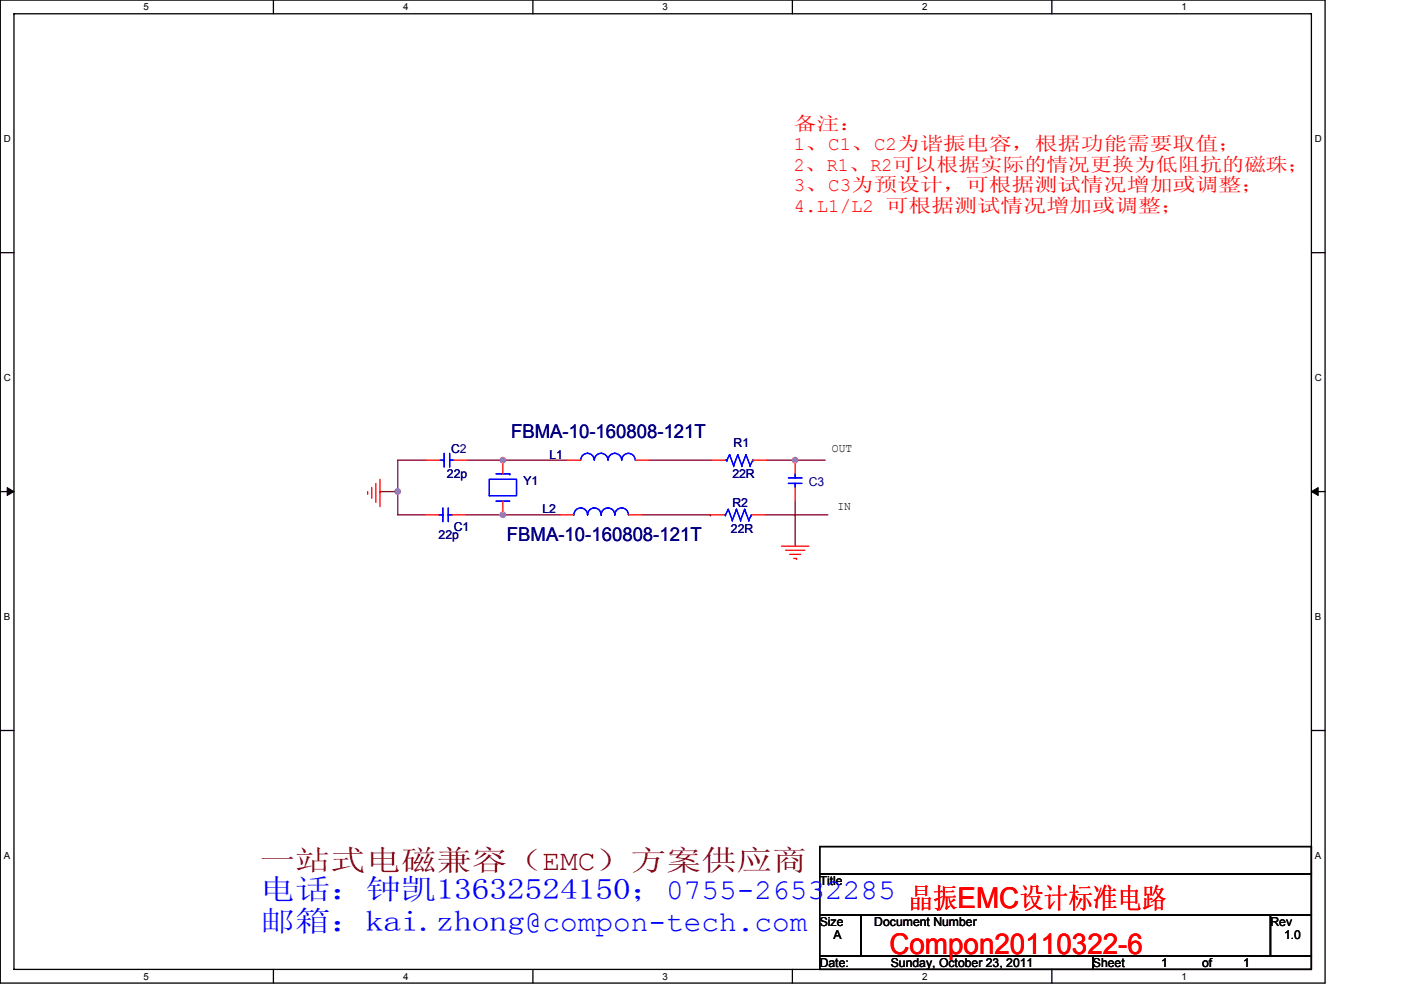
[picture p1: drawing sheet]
<svg xmlns="http://www.w3.org/2000/svg" width="297mm" height="210mm" viewBox="0 0 297 210" stroke-linecap="round" stroke-linejoin="round" font-family="sans-serif">
<path d="M.1 0h280.8v208.5h-280.8zM3 2.9h275v202.7h-275z" fill="none" stroke="#000" stroke-width=".28"/>
<g fill="#fff">
<path d="M30.5 .3h1.1v2.3h-1.1z"/>
<path d="M30.5 205.9h1.1v2.3h-1.1z"/>
</g>
<path d="M58 0v2.9M58 205.6v2.9" fill="none" stroke="#000" stroke-width=".28"/>
<g fill="#fff">
<path d="M85.5 .3h1.1v2.3h-1.1z"/>
<path d="M85.5 205.9h1.1v2.3h-1.1z"/>
</g>
<path d="M113 0v2.9M113 205.6v2.9" fill="none" stroke="#000" stroke-width=".28"/>
<g fill="#fff">
<path d="M140.5 .3h1.1v2.3h-1.1z"/>
<path d="M140.5 205.9h1.1v2.3h-1.1z"/>
</g>
<path d="M168 0v2.9M168 205.6v2.9" fill="none" stroke="#000" stroke-width=".28"/>
<g fill="#fff">
<path d="M195.5 .3h1.2v2.3h-1.2z"/>
<path d="M195.5 205.9h1.2v2.3h-1.2z"/>
</g>
<path d="M223 0v2.9M223 205.6v2.9" fill="none" stroke="#000" stroke-width=".28"/>
<g fill="#fff">
<path d="M250.5 .3h1.2v2.3h-1.2z"/>
<path d="M250.5 205.9h1.2v2.3h-1.2z"/>
<path d="M.8 28.3h1.5v2.3h-1.5z"/>
<path d="M278.8 28.3h1.5v2.3h-1.5z"/>
<path d="M.8 78.9h1.5v2.3h-1.5z"/>
<path d="M278.8 78.9h1.5v2.3h-1.5z"/>
</g>
<path d="M.1 53.6h2.9M278 53.6h2.9" fill="none" stroke="#000" stroke-width=".28"/>
<g fill="#fff">
<path d="M.8 129.6h1.4v2.3h-1.4z"/>
<path d="M278.8 129.6h1.4v2.3h-1.4z"/>
</g>
<path d="M.1 104.3h2.9M278 104.3h2.9" fill="none" stroke="#000" stroke-width=".28"/>
<path d="M1.5 103.4l1.5 .9-1.5 .8zM278 104.3l1.5-.9v1.7z" fill="#000" stroke="#000" stroke-width=".21"/>
<g fill="#fff">
<path d="M.8 180.3h1.4v2.3h-1.4z"/>
<path d="M278.8 180.3h1.4v2.3h-1.4z"/>
</g>
<path d="M.1 154.9h2.9M278 154.9h2.9M173.8 179.6h104.2v5.7h-104.2zM173.8 194h8.7v8.7h-8.7zM173.8 185.3h104.2v8.7h-104.2zM182.5 194h86.9v8.7h-86.9zM269.4 194h8.6v8.7h-8.6zM173.8 202.7h57.9v2.9h-57.9zM231.7 202.7h46.3v2.9h-46.3z" fill="none" stroke="#000" stroke-width=".28"/>
<g fill="none" stroke="#800040" stroke-width=".28">
<path d="M90.4 97.6h-6.1v6.7M99.1 97.6h7.5M106.6 97.9h.1M106.6 97.6h13.6M106.6 97.6v.3M137.6 97.6h13.3M162.5 97.6h6.1M168.6 97.6h.1M168.6 97.6h6.4M80.6 104.6v-.3h3.7v4.9h5.8M84.3 104.3h.1M98.8 109.2h7.8"/>
<path d="M106.6 109.2h.1M106.6 109.2h12.2M136.2 109.2h14.4M150.6 109.2h.1M162.2 109.2h13.3M168.6 106.3v9.5"/>
</g>
<g fill="#f0f" stroke="#f0f" stroke-width=".28">
<circle cx="106.6" cy="97.6" r=".57"/>
<circle cx="84.3" cy="104.3" r=".57"/>
<circle cx="168.6" cy="97.6" r=".57"/>
<circle cx="106.6" cy="109.2" r=".57"/>
</g>
<g fill="none" stroke="#f00" stroke-width=".28">
<path d="M90.4 97.6h2.9M96.2 97.6h2.9M106.6 97.6v2.9M120.2 97.6h2.9M134.7 97.6h2.9M150.9 97.6h2.9M159.6 97.6h2.9M168.6 97.6v2.9M78 104.3v.5M78.8 103.4v2.3M79.7 102.5v4.1M80.6 101.7v5.7"/>
<path d="M90.1 109.2h2.9M95.9 109.2h2.9M106.6 106.3v2.9M118.8 109.2h2.9M133.3 109.2h2.9M150.6 109.2h2.9M159.3 109.2h2.9M165.7 115.8h5.8M166.6 116.7h4M167.4 117.6h2.4M168.3 118.4h.6M168.6 103.4v2.9"/>
<path d="M168.9 118.4h.1"/>
</g>
<g fill="none" stroke="#00f" stroke-width=".28">
<path d="M93.3 97.6h.9M94.2 96.2v2.9M94.2 97.6h.1M95.3 96.2v2.9M95.3 97.6h.9M123.1 97.6a1.43 1.43 0 0 1 1.5-1.4 1.45 1.45 0 0 1 1.4 1.4M126 97.6a1.42 1.42 0 0 1 1.4-1.4 1.45 1.45 0 0 1 1.5 1.4 1.46 1.46 0 0 1 1.4-1.4 1.45 1.45 0 0 1 1.5 1.4 1.44 1.44 0 0 1 1.4-1.4 1.44 1.44 0 0 1 1.5 1.4M153.8 97.6h.3M154.1 97.6h.1M154.7 96.5h.1M154.7 96.5l-.6 1.1M154.7 96.5l.9 2.3"/>
<path d="M155.6 98.8h.1M156.4 96.5h.1M156.4 96.5l-.8 2.3M156.4 96.5l.9 2.3M157.3 98.8h.1M158.2 96.5h.1M158.2 96.5l-.9 2.3M158.2 96.5l.8 2.3M159 98.8h.1M159.6 97.6h.1M159.6 97.6l-.6 1.2M93 109.2h.9"/>
<path d="M93.9 107.7v2.9M93.9 109.2h.1M95 107.7v2.9M95 109.2h.9M103.7 101.7h5.8v3.4h-5.8zM105.2 106.3h2.9M105.2 100.5h2.9M108.1 100.5h.1M121.7 109.2a1.42 1.42 0 0 1 1.4-1.5 1.44 1.44 0 0 1 1.5 1.5 1.43 1.43 0 0 1 1.4-1.5 1.43 1.43 0 0 1 1.4 1.5M127.5 109.2a1.43 1.43 0 0 1 1.4-1.5 1.44 1.44 0 0 1 1.4 1.5h.1a1.43 1.43 0 0 1 1.4-1.5 1.44 1.44 0 0 1 1.4 1.5M153.5 109.2h.3M153.8 109.2h.1"/>
<path d="M154.4 108h.1M154.4 108l-.6 1.2M154.4 108l.9 2.3M155.3 110.3h.1M156.1 108h.1M156.1 108l-.8 2.3M156.1 108l.9 2.3M157 110.3h.1M157.9 108h.1M157.9 108l-.9 2.3M157.9 108l.8 2.3M158.7 110.3h.1"/>
<path d="M159.3 109.2h.1M159.3 109.2l-.6 1.1M167.1 102.5h2.9M167.1 101.4h2.9M168.6 100.5v.9M168.6 102.5h.1M168.6 102.5v.9"/>
</g>
<text font-size="6.1" fill="#800000" x="55.1" y="184.6">一站式电磁兼容（EMC）方案供应商</text>
<g font-size="6.1" fill="#00f">
<text x="55.1" y="190.7">电话：钟凯13632524150；0755-26532285</text>
<text x="55.1" y="197.6">邮箱：kai.zhong@compon-tech.com</text>
</g>
<g font-size="6.1" fill="#f00">
<text x="192.6" y="192.6">晶振EMC设计标准电路</text>
<text x="188.6" y="202.4">Compon20110322-6</text>
</g>
<g font-size="4" fill="#f00">
<text x="168.3" y="27.6">备注：</text>
<text x="168.3" y="31.9">1、C1、C2为谐振电容，根据功能需要取值；</text>
<text x="168.3" y="36.3">2、R1、R2可以根据实际的情况更换为低阻抗的磁珠；</text>
<text x="168.3" y="40.6">3、C3为预设计，可根据测试情况增加或调整；</text>
<text x="168.3" y="44.9">4.L1/L2 可根据测试情况增加或调整；</text>
</g>
<g font-size="4" fill="#000080">
<text x="108.4" y="92.8">FBMA-10-160808-121T</text>
<text x="107.5" y="114.8">FBMA-10-160808-121T</text>
</g>
<g font-size="2.6" fill="#000080">
<text x="155.6" y="94.7">R1</text>
<text x="94.8" y="101.4">22p</text>
<text x="95.6" y="96.2">C</text>
<text x="95.6" y="96.2">C2</text>
<text x="116.5" y="97.3">L1</text>
<text x="155.3" y="101.4">22R</text>
<text x="111" y="102.8">Y1</text>
<text x="155.3" y="107.5">R2</text>
<text x="171.5" y="103.1">C3</text>
<text x="96.2" y="112.7">C1</text>
<text x="115" y="108.9">L2</text>
<text x="155" y="113">22R</text>
<text x="93" y="114.4">22p</text>
</g>
<g font-size="2.6">
<text x="176.4" y="95.9">OUT</text>
<text x="177.6" y="108.1">IN</text>
<text x="173.8" y="187.7">Title</text>
<text x="173.8" y="196.4">Size</text>
<text x="185.4" y="196.4">Document Number</text>
<text x="269.4" y="196.4">Rev</text>
<text x="176.7" y="199.3">A</text>
<text x="272.2" y="199.3">1.0</text>
<text x="173.8" y="205">Date:</text>
<text x="188.9" y="205">Sunday, October 23, 2011</text>
<text x="231.7" y="205">Sheet</text>
<text x="246.2" y="205">1</text>
<text x="254.9" y="205">of</text>
<text x="263.6" y="205">1</text>
</g>
<g font-size="2.1">
<text x="30.5" y="2.2">5</text>
<text x="85.5" y="2.2">4</text>
<text x="140.5" y="2.2">3</text>
<text x="195.5" y="2.2">2</text>
<text x="250.5" y="2.2">1</text>
<text x=".8" y="30.1">D</text>
<text x="278.8" y="30.1">D</text>
<text x=".8" y="80.8">C</text>
<text x="278.8" y="80.8">C</text>
<text x=".8" y="131.4">B</text>
<text x="278.8" y="131.4">B</text>
<text x=".8" y="182.1">A</text>
<text x="278.8" y="182.1">A</text>
<text x="30.5" y="207.8">5</text>
<text x="85.5" y="207.8">4</text>
<text x="140.5" y="207.8">3</text>
<text x="195.5" y="207.8">2</text>
<text x="250.5" y="207.8">1</text>
</g>
</svg>
